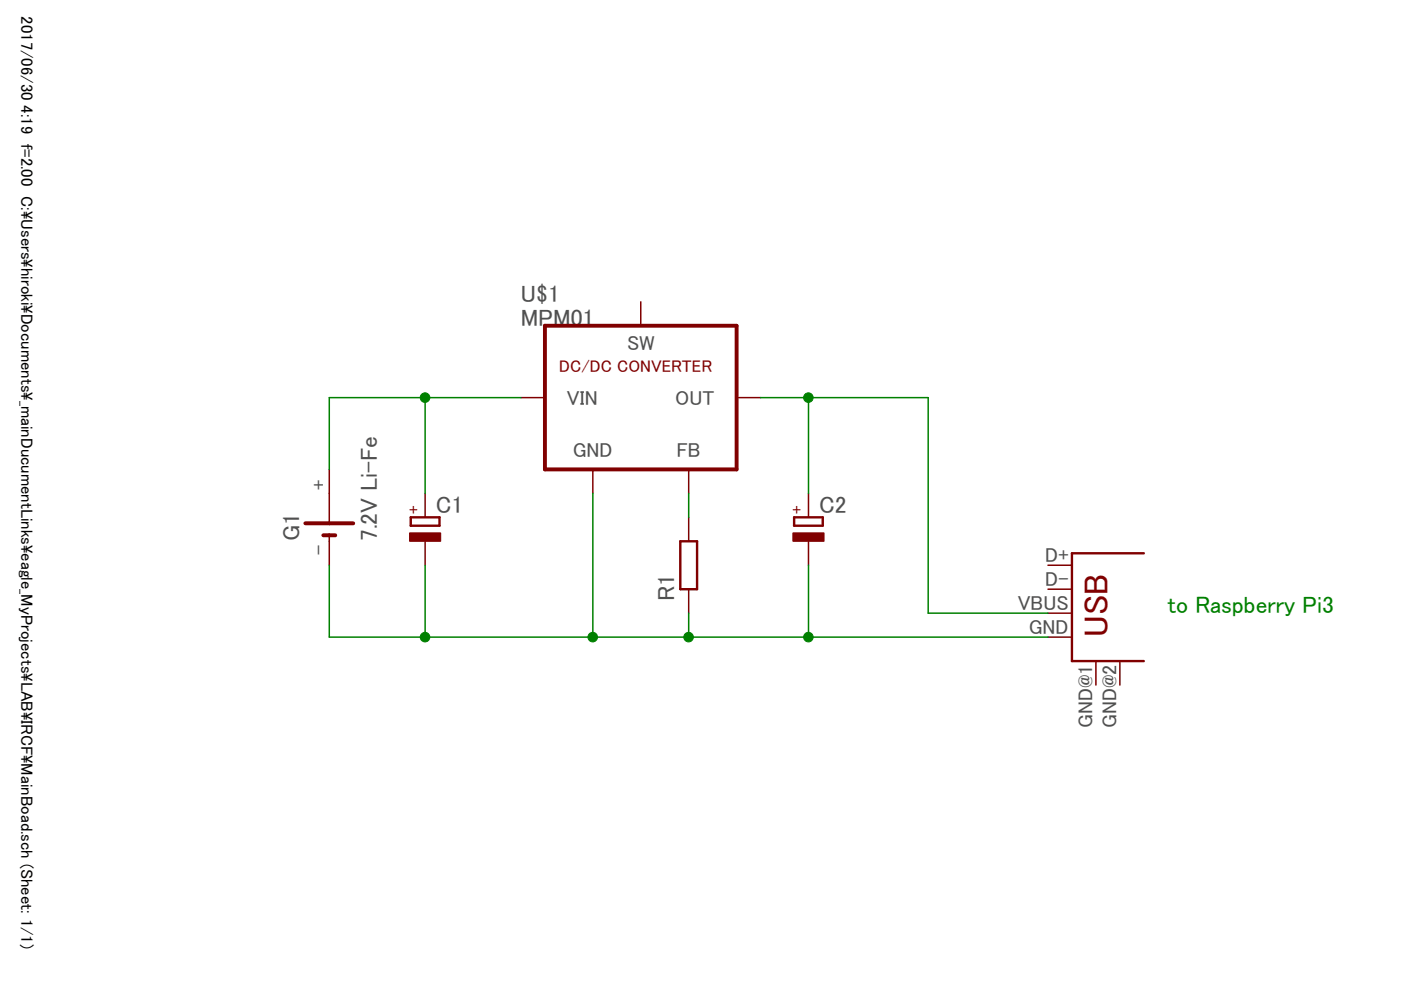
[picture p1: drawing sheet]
<svg xmlns="http://www.w3.org/2000/svg" width="297mm" height="210mm" viewBox="0 0 297 210" stroke-linecap="round" stroke-linejoin="round" font-family="sans-serif">
<path d="M87.1 109.7h6.1v1.8h-6.1zM144.2 114.8h3.6v10.1h-3.6zM168.4 109.7h6v1.8h-6zM242.5 117.3h-15.2v22.9h15.2" fill="none" stroke="#800000" stroke-width=".51"/>
<g fill="none" stroke="#800000" stroke-width=".32">
<path d="M135.9 64v5.1M69.8 99.5v11.5M110.5 84.3h5M125.7 99.5v5.1M146 99.5v5.1M156.2 84.3h5.1M69.8 113.5v6.3M90.1 104.6v5.1M90.1 114.8v5M146 109.7v5.1M171.4 104.6v5.1M171.4 114.8v5"/>
<path d="M222.2 119.8h5.1M146 124.9v5.1M222.2 124.9h5.1M222.2 130h5.1M222.2 135.1h5.1M232.4 140.2v5M237.4 140.2v5"/>
</g>
<path d="M115.5 69.1h40.7v30.4h-40.7zM64.7 111h10.2M68.5 113.5h2.6" fill="none" stroke="#800000" stroke-width=".83"/>
<g fill="#800000" stroke="#800000" stroke-width=".21">
<path d="M86.8 113h6.6v1.8h-6.6z"/>
<path d="M168.1 113h6.6v1.8h-6.6z"/>
</g>
<path d="M90.1 84.3v20.3M110.5 84.3h-40.7v15.2M161.3 84.3h35.5v45.7h25.4M171.4 84.3v20.3M69.8 119.8v15.3h152.4M90.1 119.8v15.3M125.7 104.6v30.5M146 104.6v5.1M171.4 119.8v15.3M146 130v5.1" fill="none" stroke="#008000" stroke-width=".32"/>
<g fill="#008000" stroke="#008000" stroke-width=".21">
<circle cx="171.4" cy="84.3" r="1.02"/>
<circle cx="125.7" cy="135.1" r="1.02"/>
<circle cx="146" cy="135.1" r="1.02"/>
<circle cx="90.1" cy="135.1" r="1.02"/>
<circle cx="171.4" cy="135.1" r="1.02"/>
<circle cx="90.1" cy="84.3" r="1.02"/>
</g>
<text font-size="7.2" fill="#800000" x="234.9" y="135.1" transform="rotate(-90 234.9 135.1)">USB</text>
<g font-size="5" fill="#505050">
<text x="110.5" y="64">U$1</text>
<text x="110.5" y="69.1">MPM01</text>
<text x="92.4" y="108.7">C1</text>
<text x="173.7" y="108.7">C2</text>
<text x="63.5" y="114.8" transform="rotate(-90 63.5 114.8)">G1</text>
<text x="80" y="114.8" transform="rotate(-90 80 114.8)">7.2V Li-Fe</text>
<text x="143" y="127.5" transform="rotate(-90 143 127.5)">R1</text>
</g>
<text font-size="5" fill="#008000" x="247.6" y="130">to Raspberry Pi3</text>
<g font-size="4.3" fill="#505050">
<text x="133" y="74.1">SW</text>
<text x="120.2" y="85.8">VIN</text>
<text x="143.2" y="85.8">OUT</text>
<text x="121.5" y="97">GND</text>
<text x="143.5" y="97">FB</text>
<text x="69.1" y="103.9" transform="rotate(-90 69.1 103.9)">+</text>
<text x="69.1" y="117.6" transform="rotate(-90 69.1 117.6)">-</text>
<text x="221.6" y="119.1">D+</text>
<text x="221.6" y="124.2">D-</text>
<text x="215.8" y="129.3">VBUS</text>
<text x="218.1" y="134.4">GND</text>
<text x="231.6" y="154.4" transform="rotate(-90 231.6 154.4)">GND@1</text>
<text x="236.7" y="154.4" transform="rotate(-90 236.7 154.4)">GND@2</text>
</g>
<g font-size="3.6" fill="#800000">
<text x="118.6" y="79">DC/DC CONVERTER</text>
<text x="89" y="108.9" transform="rotate(-90 89 108.9)">+</text>
<text x="170.2" y="108.9" transform="rotate(-90 170.2 108.9)">+</text>
</g>
<g font-size="3.5">
<text x="4.5" y="3.5" transform="rotate(90 4.5 3.5)">2017/06/30</text>
<text x="4.5" y="22.4" transform="rotate(90 4.5 22.4)">4:19 f=2.00 C:\Users\hiroki\Documents\_mainDucumentLinks\eagle_MyProjects\LAB\IRCF\MainBoad.sch (Sheet: 1/1)</text>
</g>
</svg>
